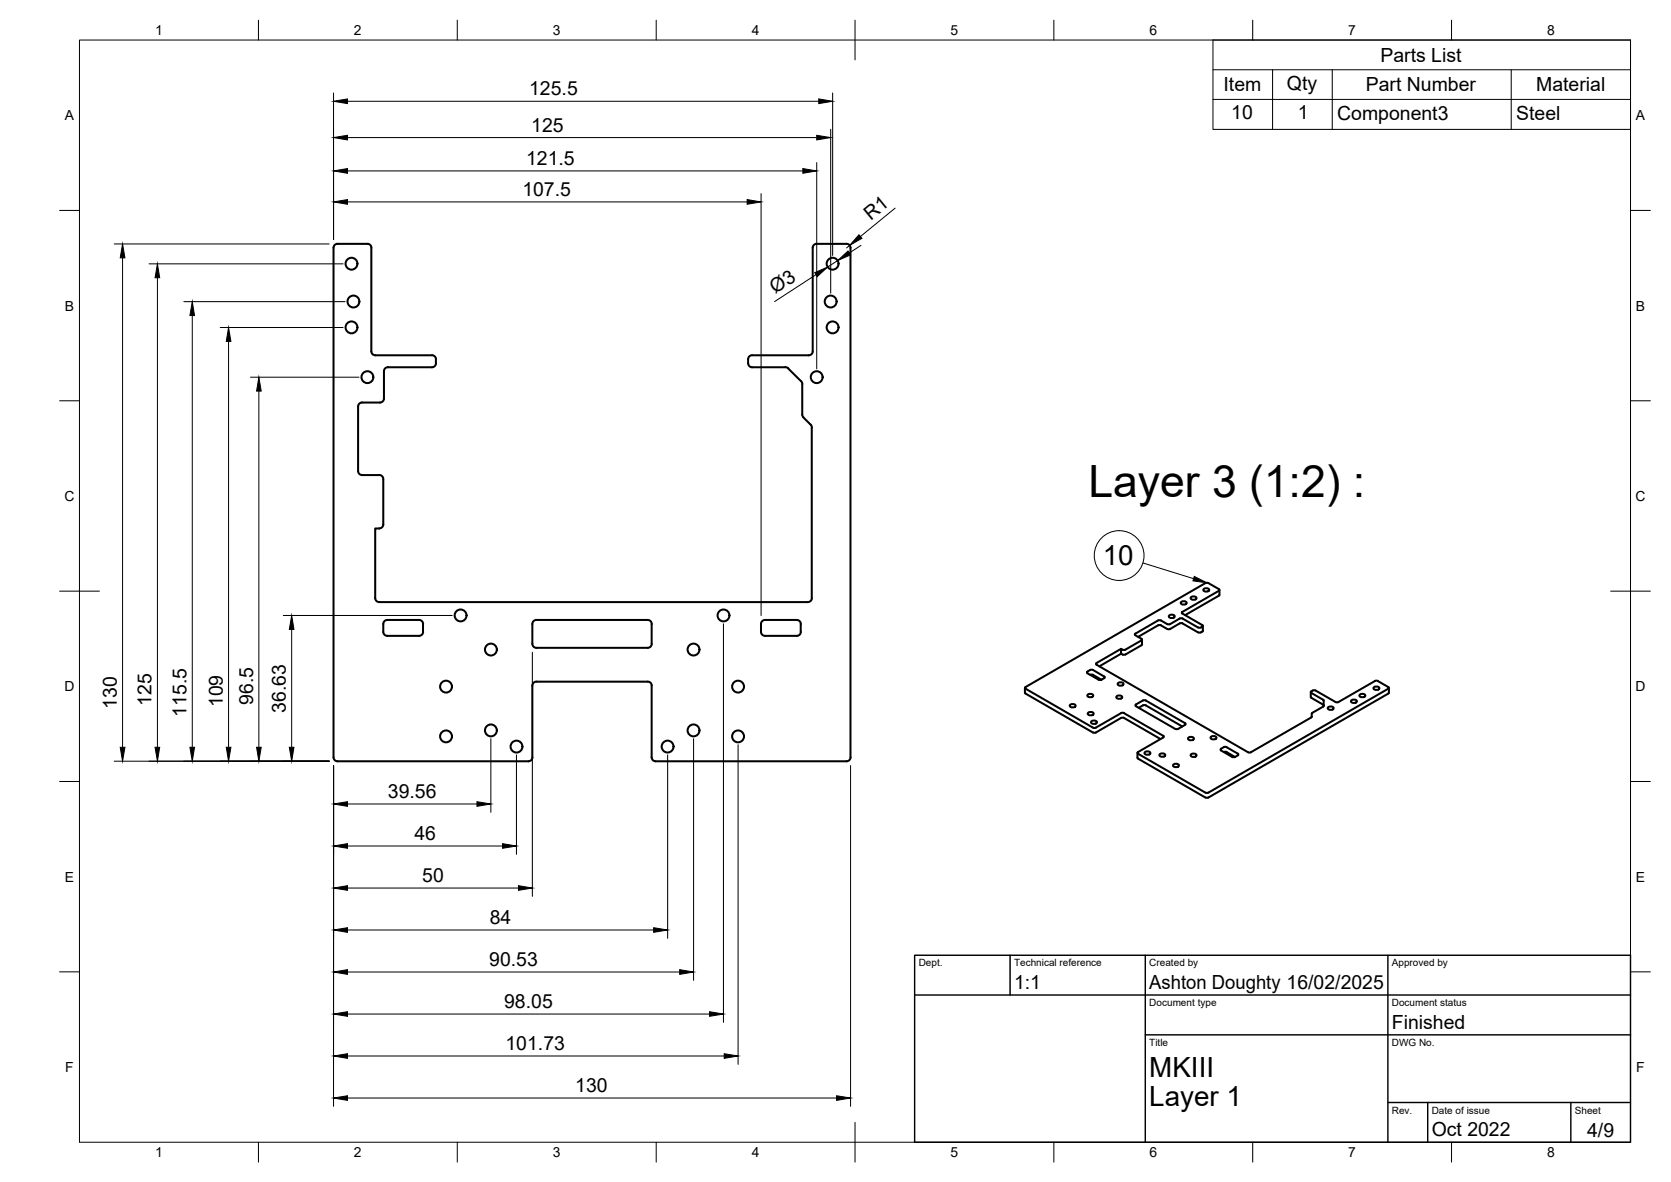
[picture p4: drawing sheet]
<svg xmlns="http://www.w3.org/2000/svg" width="420mm" height="297mm" viewBox="0 0 420 297" stroke-linecap="round" stroke-linejoin="round" font-family="sans-serif">
<!-- layer: Visible -->
<g fill="none" stroke="#000" stroke-width=".51">
<path d="M92.4 61.3h-7.5a1.01 1.01 0 0 0-1 1v128M92.4 61.3a1.01 1.01 0 0 1 1 1M93.4 62.3v26M93.4 88.3a1.01 1.01 0 0 0 1 1h14.2a.97 .97 0 0 1 1 1v1a1.01 1.01 0 0 1-1 1h-11.1a1.01 1.01 0 0 0-1 1v6.9a1.01 1.01 0 0 1-1 1l-4.5-.1a1.01 1.01 0 0 0-1 1.1v16.2a1.01 1.01 0 0 0 1 1h4.4a1.01 1.01 0 0 1 1 1v11.4M201.4 95.8l.3 .7M201.7 96.5l.1 7.9 2.2 2.5 .1 .5v42.9a.97 .97 0 0 1-1 1h-107.8a1.01 1.01 0 0 1-1-1v-17.5h1.1M204.3 88.3v-26a.97 .97 0 0 1 1-1h7.6a1.01 1.01 0 0 1 1 1l-.1 128M204.4 88.3a1.01 1.01 0 0 1-1 1h-14.3a.97 .97 0 0 0-1 1v1a1.01 1.01 0 0 0 1 1h8.7l3.6 3.5M96.4 131.8a1.01 1.01 0 0 1-1 1M96.4 156.8v2a1.01 1.01 0 0 0 1 1h8a1.01 1.01 0 0 0 1-1v-2M96.4 156.8a1.01 1.01 0 0 1 1-1h8a1.01 1.01 0 0 1 1 1M133.9 156.8a1.01 1.01 0 0 1 1-1h28a1.01 1.01 0 0 1 1 1"/>
<path d="M133.9 156.8v5a1.01 1.01 0 0 0 1 1h28a1.01 1.01 0 0 0 1-1v-5M191.3 156.8v2a1.01 1.01 0 0 0 1 1h8.1a1.01 1.01 0 0 0 1-1l-.1-2M191.3 156.8a1.01 1.01 0 0 1 1.1-1h7.9a1.01 1.01 0 0 1 1.1 1M285.5 159.6l1.5 .9M291.2 155.9l-5.7 3.3-.2 .3 .2 .1M291.2 157.1l-5 2.9M291.2 155.9h.7l1.6 1 .7-.1M291.2 157.1h.7l1.6 1M293.5 158.1h.7M294.1 154.6l.5-.1a.58 .58 0 0 1 .8 .5l-.8 .3a.58 .58 0 0 1-.7-.5zM294.2 156.9l2.4-1.5h.5l4.1 2.3M294.2 158.1l2.4-1.4 .5-.1 4.1 2.3"/>
<path d="M297.1 151.2l.5-.1a.58 .58 0 0 1 .8 .5l-.8 .3a.58 .58 0 0 1-.7-.5zM297.3 154.2l-.1-.2 .1-.2 9.2-5.3 .1-.3-2.8-1.7h-.7l-45.4 26.3 .2 .3 16.9 9.8h.8M297.3 154.2l5 2.9 .2 .3-.5 .3M299.6 150l.5-.1a.58 .58 0 0 1 .7 .5l-.7 .3a.58 .58 0 0 1-.7-.5zM301.3 157.7h.7M302.5 157.3v1.2M302.5 158.5l-.5 .4h-.7M302.8 147.9l.5-.1a.58 .58 0 0 1 .7 .6l-.7 .3a.58 .58 0 0 1-.7-.6zM306.6 148.3l-.1 1.4-8.5 4.9M257.7 172.9l.2 1.4M257.9 174.3l16.9 9.8M269.2 177l.5-.1a.58 .58 0 0 1 .7 .6l-.7 .3a.58 .58 0 0 1-.7-.6z"/>
<path d="M273.4 169.2l2.8 1.6h.7M273.4 168.8l1.2-.5 3 1.7M273.4 168.8l-.1 .2 .1 .2M273.6 174.5l.5-.1a.58 .58 0 0 1 .8 .5l-.8 .3a.58 .58 0 0 1-.7-.5zM273.7 179l.5-.1a.58 .58 0 0 1 .8 .6l-.8 .3a.58 .58 0 0 1-.7-.6zM274.1 169.6h.7l2.1 1.2M277.7 170l.1 .3-.9 .5M280.9 174.9l.5-.1a.58 .58 0 0 1 .7 .5l-.7 .3a.58 .58 0 0 1-.7-.5zM281.2 171.6l.6-.1a.58 .58 0 0 1 .7 .5l-.7 .3a.58 .58 0 0 1-.8-.5zM281.9 163.1v1.2M281.9 179.2l-6.4 3.7M281.9 179.2h.7"/>
<path d="M282.3 164.5h.7M282.3 164.5l-.4-.2-5.5 3.2M282.6 179.2l9.9 5.7M285.6 177l1.8-1h.7l10 5.9-.1 .2-1.8 1.1M285.6 177.5l9.9 5.7h.7M285.6 177l-.1 .2 .1 .2M286.3 177.9l1.1-.6h.7l9.2 5.3M287 162.2l-4 2.3M287 160.5l.1 .3-.1 .1-4 2.4h-.5l-.6-.2-6.2 3.5-.1 .3 38.2 22.1M287.1 160.7l-.1 1.4M329.6 173.9v1.3M329.6 175.2l.1 .2"/>
<path d="M329.7 173.7l-.1 .3 .1 .1M329.7 175.4l3.1 1.9M329.7 174.1l3 1.8M330 179.1l-.3 1.2-15.2 8.7M332.7 175.8l.1 .2M332.8 176.1v1.4l-2.8 1.6M334.1 177.7l.5-.2a.58 .58 0 0 1 .7 .6l-.7 .3a.58 .58 0 0 1-.7-.5zM339.9 175.9l.5-.1a.58 .58 0 0 1 .8 .5l-.8 .4a.58 .58 0 0 1-.7-.6zM342 174.5l.6-.1a.58 .58 0 0 1 .7 .5l-.7 .3a.58 .58 0 0 1-.8-.5zM345.6 172.6l.5-.1a.58 .58 0 0 1 .7 .6l-.7 .3a.58 .58 0 0 1-.7-.6zM345.7 171.1l-9.4 5.4-.5-.1-5-2.9h-.5l-.6 .2M345.7 171.1h.7"/>
<path d="M346.4 171.1l2.7 1.6 .1 .2-45.4 26.3h-.7l-17-9.8v-.4M349.1 174.3l-45.3 26.1M349.2 172.9l-.1 1.4M83.9 190.3a1.01 1.01 0 0 0 1 1h48a1.01 1.01 0 0 0 1-1M133.9 190.3v-18a1.01 1.01 0 0 1 1-1h28a.97 .97 0 0 1 1 1v18M163.9 190.3a1.01 1.01 0 0 0 1 1M213.9 190.3a1.01 1.01 0 0 1-1 1h-48.1M274.5 181.2l.6-.1a.58 .58 0 0 1 .7 .5l-.7 .3a.58 .58 0 0 1-.8-.5zM274.8 184.1h.8M275.5 184.1l6.4-3.7 .5-.1 9.4 5.4M286 189.2l.1 1.4M286.1 190.6l17 9.8"/>
<path d="M288 188.9l.5-.1a.58 .58 0 0 1 .7 .6l-.7 .3a.58 .58 0 0 1-.7-.6zM291.7 189.4l.6-.1a.58 .58 0 0 1 .7 .6l-.7 .3a.58 .58 0 0 1-.8-.6zM292.5 184.9l.1 .3-.1 .1-6.4 3.7M295.2 192.1l.5-.2a.58 .58 0 0 1 .7 .6l-.7 .3a.58 .58 0 0 1-.7-.6zM298.9 185.3l.6-.1a.58 .58 0 0 1 .7 .5l-.7 .3a.58 .58 0 0 1-.8-.5zM299.6 189.5l.5-.1a.58 .58 0 0 1 .7 .5l-.7 .3a.58 .58 0 0 1-.7-.5zM304.6 185.1l.5-.1a.58 .58 0 0 1 .8 .5l-.8 .3a.58 .58 0 0 1-.7-.5zM307 188.2l.9-.5 .5 .1 2.9 1.6 .1 .3-.9 .5h-.7l-2.8-1.6zM307.7 189h.7M308.4 189l2.1 1.2M313.8 189h.7M303.1 200.4h.7"/>
<circle cx="88.4" cy="66.3" r="1.49"/>
<circle cx="88.9" cy="75.8" r="1.49"/>
<circle cx="208.9" cy="75.8" r="1.49"/>
<circle cx="209.3" cy="66.3" r="1.49"/>
<circle cx="88.4" cy="82.3" r="1.49"/>
<circle cx="92.4" cy="94.8" r="1.49"/>
<circle cx="205.3" cy="94.8" r="1.49"/>
<circle cx="209.3" cy="82.3" r="1.49"/>
<circle cx="115.8" cy="154.7" r="1.49"/>
<circle cx="181.9" cy="154.7" r="1.49"/>
<circle cx="112.2" cy="172.5" r="1.49"/>
<circle cx="123.4" cy="163.2" r="1.49"/>
<circle cx="174.4" cy="163.2" r="1.49"/>
<circle cx="185.6" cy="172.5" r="1.49"/>
<circle cx="112.2" cy="185.1" r="1.49"/>
<circle cx="123.4" cy="183.6" r="1.49"/>
<circle cx="129.9" cy="187.6" r="1.49"/>
<circle cx="167.9" cy="187.6" r="1.49"/>
<circle cx="174.4" cy="183.6" r="1.49"/>
<circle cx="185.6" cy="185.1" r="1.49"/>
</g>
<!-- layer: BORDER -->
<g fill="none" stroke="#000" stroke-width=".25">
<path d="M20 10.1h390v276.9h-390zM65 5.1v5M115 5.1v5M165 5.1v5M215 5.1v10M265 5.1v5M315 5.1v5M365 5.1v5M15 52.9h5M410 52.9h5M15 100.7h5M410 100.7h5"/>
<path d="M15 148.6h10M405 148.6h10M15 196.4h5M410 196.4h5M15 244.2h5M410 244.2h5M65 287v5M115 287v5M165 287v5M215 282.1v9.9M265 287v5M315 287v5"/>
<path d="M365 287v5"/>
</g>
<!-- layer: TITLEBLOCK -->
<path d="M230 240.1h180v46.9h-180zM230 250h180M254 240.1v9.9M288 240.1v46.9M349 240.1v46.9M288 260.1h122M349 277.1h61M359 277.1v9.9M395 277.1v9.9" fill="none" stroke="#000" stroke-width=".36"/>
<!-- layer: Parts Lists -->
<path d="M305 10.1h105v22.4h-105zM305 17.5h105M320 17.5v15M335 17.5v15M380 17.5v15M305 25h105" fill="none" stroke="#000" stroke-width=".25"/>
<!-- layer: Balloons -->
<circle cx="281.4" cy="139.6" r="6.3" fill="none" stroke="#000" stroke-width=".25"/>
<!-- layer: 0 -->
<path d="M300.3 144.9l3.2 1.6-3.5-.5z" fill="#000" stroke="#000" stroke-width=".25"/>
<path d="M287.4 141.5l12.7 3.9" fill="none" stroke="#000" stroke-width=".25"/>
<!-- layer: FD_Dimensions -->
<g fill="none" stroke="#000" stroke-width=".25">
<path d="M83.9 23.4v36.8M87.4 25.4h118.5M87.4 34.6h118M208.9 32.5v41.2M209.4 23.4v40.8M87.4 43h114.5M87.4 50.7h100.5M191.4 48.6v106.1M205.4 40.9v51.8M225.1 52.3l-8.8 7.1M28.7 61.3h54.1M30.8 64.8v123"/>
<path d="M37.5 66.3h48.8M39.6 69.8v118M46.2 75.8h40.6M48.3 79.3v108.5M205.2 69l-10.4 6.8M210.6 65.5l-2.5 1.6M213.6 61.7l-.7 .6M216.5 61.7l-2.9 1.9M55.4 82.3h30.9M57.5 85.8v102M63 94.8h27.3M65.1 98.3v89.5"/>
<path d="M71.2 154.7h42.5M73.3 158.2v29.6M181.9 156.8v100.1M133.9 163.9v61.4M28.7 191.3h54.1M83.9 192.4v85.6M123.4 185.6v18.5M129.9 189.7v25M167.9 189.7v46.1M174.4 185.6v60.8M185.6 187.1v80.4M213.9 192.4v85.6"/>
<path d="M87.4 212.6h39M87.4 202h32.5M87.4 233.7h77M87.4 223.2h43M87.4 254.8h91M87.4 244.3h83.5M87.4 275.9h123M87.4 265.4h94.7"/>
</g>
<g fill="#000" stroke="#000" stroke-width=".25">
<path d="M83.9 25.4l3.5-.5v1.1zM83.9 34.6l3.5-.6v1.2zM205.4 34l3.5 .6-3.5 .6zM205.9 24.9l3.5 .5-3.5 .6zM83.9 43l3.5-.6v1.1zM83.9 50.7l3.5-.5v1.1zM187.9 50.2l3.5 .5-3.5 .6zM201.9 42.4l3.5 .6-3.5 .5zM216 59l.7 .9-3.1 1.8zM30.8 61.3l.6 3.5h-1.2zM39.6 66.3l.6 3.5h-1.2zM48.3 75.8l.6 3.5h-1.1z"/>
<path d="M204.9 68.5l3.2-1.4-2.6 2.4zM210.6 65.5l2.6-2.4 .7 1zM57.5 82.3l.6 3.5h-1.2zM65.1 94.8l.6 3.5h-1.2zM73.3 154.7l.6 3.5h-1.2zM30.2 187.8h1.2l-.6 3.5zM39 187.8h1.2l-.6 3.5zM47.8 187.8h1.1l-.6 3.5zM56.9 187.8h1.2l-.6 3.5zM64.5 187.8h1.2l-.6 3.5zM72.7 187.8h1.2l-.6 3.5zM83.9 212.6l3.5-.6v1.2z"/>
<path d="M83.9 202l3.5-.5v1.1zM119.9 201.5l3.5 .5-3.5 .6zM126.4 212l3.5 .6-3.5 .6zM83.9 233.7l3.5-.6v1.2zM83.9 223.2l3.5-.6v1.1zM130.4 222.6l3.5 .6-3.5 .5zM164.4 233.1l3.5 .6-3.5 .6zM83.9 254.8l3.5-.6v1.2zM83.9 244.3l3.5-.6v1.2zM170.9 243.7l3.5 .6-3.5 .6zM178.4 254.2l3.5 .6-3.5 .6zM83.9 275.9l3.5-.5v1.1z"/>
<path d="M83.9 265.4l3.5-.6v1.2zM182.1 264.8l3.5 .6-3.5 .6zM210.4 275.4l3.5 .5-3.5 .6z"/>
</g>
<text font-size="11.2" x="273.7" y="124.9">Layer 3 (1:2) :</text>
<g font-size="7">
<text x="277.3" y="142.1">10</text>
<text x="289" y="270.6">MKIII</text>
<text x="289" y="278.1">Layer 1</text>
</g>
<g font-size="4.9">
<text x="347.1" y="15.5">Parts List</text>
<text x="133.1" y="24">125.5</text>
<text x="307.7" y="23">Item</text>
<text x="323.6" y="22.5">Qty</text>
<text x="343.4" y="23">Part Number</text>
<text x="386.3" y="23">Material</text>
<text x="309.6" y="29.9">10</text>
<text x="326.3" y="29.9">1</text>
<text x="133.6" y="33.1">125</text>
<text x="336.2" y="30">Component3</text>
<text x="381.3" y="30">Steel</text>
<text x="132.3" y="41.5">121.5</text>
<text x="131.3" y="49.3">107.5</text>
<text x="218.9" y="55.5" transform="rotate(-39 218.9 55.5)">R1</text>
<text x="194.9" y="73.8" transform="rotate(-33 194.9 73.8)">Ø3</text>
<text x="29.4" y="178.1" transform="rotate(-90 29.4 178.1)">130</text>
<text x="38.1" y="177.3" transform="rotate(-90 38.1 177.3)">125</text>
<text x="56" y="177.7" transform="rotate(-90 56 177.7)">109</text>
<text x="63.6" y="177.1" transform="rotate(-90 63.6 177.1)">96.5</text>
<text x="71.9" y="179.1" transform="rotate(-90 71.9 179.1)">36.63</text>
<text x="46.9" y="180.2" transform="rotate(-90 46.9 180.2)">115.5</text>
<text x="97.5" y="200.6">39.56</text>
<text x="104.2" y="211.1">46</text>
<text x="106.2" y="221.7">50</text>
<text x="123.2" y="232.2">84</text>
<text x="123" y="242.8">90.53</text>
<text x="255" y="248.5">1:1</text>
<text x="289" y="248.5">Ashton Doughty 16/02/2025</text>
<text x="126.8" y="253.4">98.05</text>
<text x="127.1" y="263.9">101.73</text>
<text x="350" y="258.6">Finished</text>
<text x="144.6" y="274.5">130</text>
<text x="360" y="285.5">Oct 2022</text>
<text x="399.1" y="285.7">4/9</text>
</g>
<g font-size="3.5">
<text x="39" y="8.8">1</text>
<text x="89" y="8.8">2</text>
<text x="139" y="8.8">3</text>
<text x="189" y="8.8">4</text>
<text x="239" y="8.8">5</text>
<text x="289" y="8.8">6</text>
<text x="339" y="8.8">7</text>
<text x="389" y="8.8">8</text>
<text x="16.3" y="30.2">A</text>
<text x="411.3" y="30.2">A</text>
<text x="16.3" y="78">B</text>
<text x="411.3" y="78">B</text>
<text x="16.2" y="125.9">C</text>
<text x="411.2" y="125.9">C</text>
<text x="16.2" y="173.7">D</text>
<text x="411.2" y="173.7">D</text>
<text x="16.3" y="221.6">E</text>
<text x="411.3" y="221.6">E</text>
<text x="16.4" y="269.4">F</text>
<text x="411.4" y="269.4">F</text>
<text x="39" y="290.8">1</text>
<text x="89" y="290.8">2</text>
<text x="139" y="290.8">3</text>
<text x="189" y="290.8">4</text>
<text x="239" y="290.8">5</text>
<text x="289" y="290.8">6</text>
<text x="339" y="290.8">7</text>
<text x="389" y="290.8">8</text>
</g>
<g font-size="2.5">
<text x="231" y="242.9">Dept.</text>
<text x="255" y="242.9">Technical reference</text>
<text x="289" y="242.9">Created by</text>
<text x="350" y="242.9">Approved by</text>
<text x="289" y="252.8">Document type</text>
<text x="350" y="252.8">Document status</text>
<text x="289" y="262.9">Title</text>
<text x="350" y="262.9">DWG No.</text>
<text x="350" y="279.9">Rev.</text>
<text x="360" y="279.9">Date of issue</text>
<text x="396" y="279.9">Sheet</text>
</g>
</svg>
